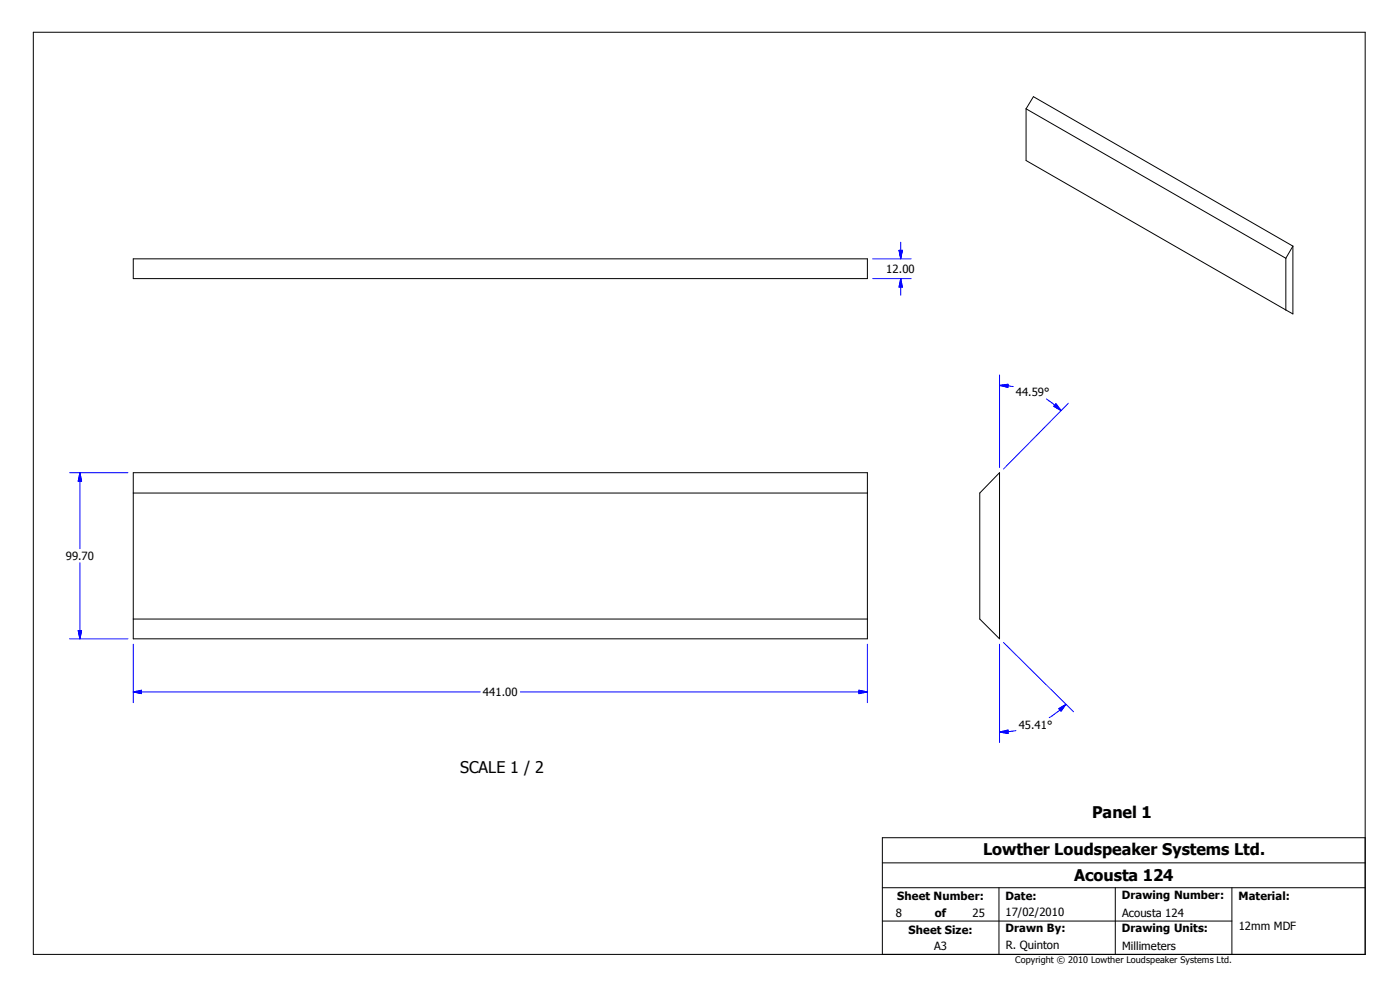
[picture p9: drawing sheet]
<svg xmlns="http://www.w3.org/2000/svg" width="420mm" height="297mm" viewBox="0 0 420 297" stroke-linecap="round" stroke-linejoin="round" font-family="sans-serif">
<g fill="none" stroke="#000" stroke-width=".3">
<path d="M10 9.7h399.4v276.3h-399.4zM307.7 32.6v15.5l77.9 44.8M307.7 32.6l77.9 44.8M307.7 32.6l2.2-3.6 77.8 44.8M40 77.6h220.1v5.9h-220.1zM385.6 77.4v15.5M387.7 73.8v20.3l-2.1-1.2M387.7 73.8l-2.1 3.6M40 141.7h220.1v49.7h-220.1zM40 147.8h220.1M299.7 141.7v49.7l-5.9-5.9v-37.7zM40 185.5h220.1"/>
<path d="M264.6 258.6h144.8M409.4 251.1h-144.8v34.9M264.6 276h104.8M264.6 266h144.8M299.6 266v20M334.4 266v20M369.4 266v20"/>
</g>
<g fill="none" stroke="#00f" stroke-width=".3">
<path d="M261.7 77.6h11.5M269.6 75h1l-.5 2.6zM270.1 72.6v5M261.7 83.5h11.5M270.1 83.5v5M270.1 83.5l.5 2.5h-1zM299.7 115.5l4.2 .3M299.7 115.5l2.6-.3v.9zM299.7 112.4v27.7M313.8 119.6l4.4 3.4M316.7 121l1.5 2-2.2-1.2zM320.4 120.8l-19.5 19.8"/>
<path d="M20.8 141.7h17.6M24 141.7v22.7M24 141.7l.5 2.5h-1zM24 168.7v22.7M20.8 191.4h17.6M23.5 189h1l-.5 2.4zM40 193.1v17.5M260.1 193.1v17.5M299.7 193.1v29.4M300.9 192.5l21 20.8M40 207.4h104M40 207.4l2.4-.5v1z"/>
<path d="M156 207.4h104.1M257.6 206.9l2.5 .5-2.5 .5zM299.7 219.4l2.6-.6v1zM304.6 219l-4.9 .4M317.5 212.4l2.1-1.3-1.4 2zM319.6 211.1l-1.8 1.7-3.2 2.3"/>
</g>
<g fill="#00f" stroke="#00f" stroke-width=".3">
<path d="M40 207.4l2.4-.5v1z" fill-rule="evenodd"/>
<path d="M257.6 206.9l2.5 .5-2.5 .5z" fill-rule="evenodd"/>
<path d="M23.5 189h1l-.5 2.4z" fill-rule="evenodd"/>
<path d="M24 141.7l.5 2.5h-1z" fill-rule="evenodd"/>
<path d="M270.1 83.5l.5 2.5h-1z" fill-rule="evenodd"/>
<path d="M269.6 75h1l-.5 2.6z" fill-rule="evenodd"/>
<path d="M316.7 121l1.5 2-2.2-1.2z" fill-rule="evenodd"/>
<path d="M299.7 115.5l2.6-.3v.9z" fill-rule="evenodd"/>
<path d="M317.5 212.4l2.1-1.3-1.4 2z" fill-rule="evenodd"/>
<path d="M299.7 219.4l2.6-.6v1z" fill-rule="evenodd"/>
</g>
<g font-size="4.8">
<text x="138" y="231.7">SCALE 1 / 2</text>
<text x="327.5" y="245.2">Panel 1</text>
<text x="294.8" y="256.2">Lowther Loudspeaker Systems Ltd.</text>
<text x="322.1" y="264.1">Acousta 124</text>
</g>
<g font-size="3.4">
<text x="265.8" y="81.8">12.00</text>
<text x="304.6" y="118.7">44.59°</text>
<text x="19.7" y="167.8">99.70</text>
<text x="144.8" y="208.6">441.00</text>
<text x="305.5" y="218.5">45.41°</text>
<text x="269.1" y="269.8">Sheet Number:</text>
<text x="301.5" y="269.8">Date:</text>
<text x="336.4" y="269.5">Drawing Number:</text>
<text x="371.3" y="269.8">Material:</text>
<text x="268.6" y="274.8">8</text>
<text x="280.3" y="274.8">of</text>
<text x="291.6" y="274.8">25</text>
<text x="301.5" y="274.6">17/02/2010</text>
<text x="336.5" y="274.8">Acousta 124</text>
<text x="272.5" y="279.8">Sheet Size:</text>
<text x="301.5" y="279.4">Drawn By:</text>
<text x="336.4" y="279.4">Drawing Units:</text>
<text x="371.4" y="278.8">12mm MDF</text>
<text x="280.1" y="284.7">A3</text>
<text x="301.6" y="284.5">R. Quinton</text>
<text x="336.5" y="284.7">Millimeters</text>
</g>
<text font-size="2.7" x="304.4" y="288.6">Copyright © 2010 Lowther Loudspeaker Systems Ltd.</text>
</svg>
